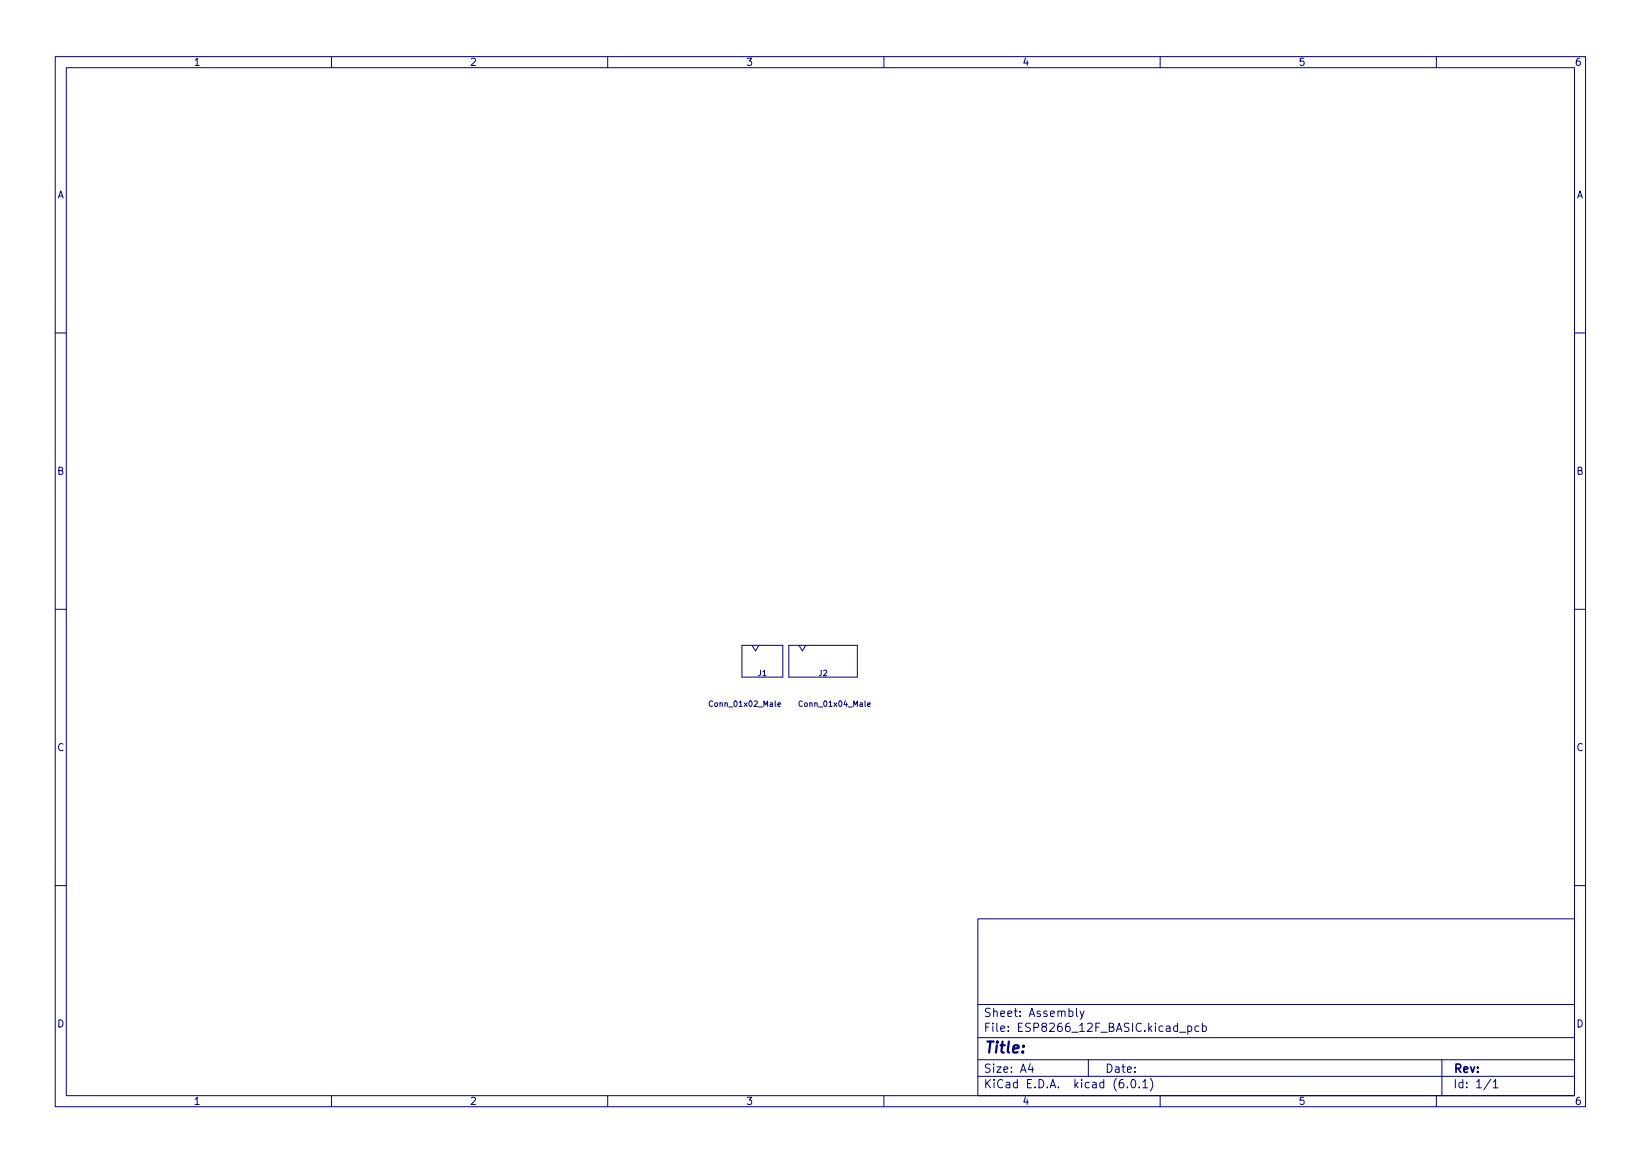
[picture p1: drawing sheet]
<svg xmlns="http://www.w3.org/2000/svg" width="297mm" height="210mm" viewBox="0 0 297 210" stroke-linecap="round" stroke-linejoin="round" font-family="sans-serif">
<g fill="none" stroke="#000080" stroke-width=".18">
<path d="M10 10.2h277v190.1h-277zM12 12.2h273v186.1h-273zM60 10.2v2M110 10.2v2M160 10.2v2M210 10.2v2M260 10.2v2M10 60.2h2M285 60.2h2M10 110.2h2M134.3 116.8h7.4v5.7h-7.4zM136.1 116.8l.6 1 .7-1"/>
<path d="M142.8 116.8h12.4v5.7h-12.4zM144.6 116.8l.6 1 .7-1M285 110.2h2M10 160.2h2M177 166.3h108v32h-108zM285 160.2h2M60 198.3v2M110 198.3v2M160 198.3v2M177 194.8h108M177 191.8h108M177 187.8h108"/>
<path d="M177 181.8h108M186.5 192.5l-.4 1h1M186.9 193v1M194.9 182.4v1.3l.2 .2M195.5 182.9l.4 1M196.2 182.9l-.5 1.4-.2 .1M197 191.8v3M204.1 196.7v.1M204.9 195.4l.2-.1a.8 .8 0 0 1 .5 .8 .8 .8 0 0 1-.5 .7 1 1 0 0 1-.2-1.4zM206.2 196.7v.1M206.9 195.8l.4-.5v1.5M206.9 196.8h.8"/>
<path d="M208.2 195.1a1.72 1.72 0 0 1 0 2.3M210 198.3v2M213.5 186.8h1.1M215 185.7l.4-.1 .3 .3v.4l-.1 .3h-.6M215 185.6v1.5M217 185.7l-.4-.1-.3 .3v.4l.1 .3h.6M217.6 185.7l.5-.1 .3 .3v.4l-.2 .3h-.6M217.6 185.1v1.5M260 198.3v2M261 191.8v6.5M269.9 195.3l-1.3 1.9M270.3 195.8l.4-.5v1.5"/>
<path d="M270.3 196.8h.8"/>
</g>
<text font-size="2.8" fill="#000080" x="178" y="190.6">Title:</text>
<g font-size="2.1" fill="#000080">
<text x="178" y="184">Sheet: Assembly</text>
<text x="178" y="186.7">File: ESP8266_12F_BASIC.kicad_pcb</text>
<text x="178" y="196.9">KiCad E.D.A. kicad (6.0.1)</text>
<text x="178" y="194.1">Size: A4</text>
<text x="200" y="194.1">Date:</text>
<text x="263" y="194.1">Rev:</text>
<text x="263" y="196.9">Id: 1/1</text>
</g>
<g font-size="1.8" fill="#000080">
<text x="35" y="11.9">1</text>
<text x="85" y="11.9">2</text>
<text x="135" y="11.9">3</text>
<text x="185" y="11.9">4</text>
<text x="235" y="11.9">5</text>
<text x="285" y="11.9">6</text>
<text x="10.3" y="35.9">A</text>
<text x="285.3" y="35.9">A</text>
<text x="10.3" y="85.9">B</text>
<text x="285.3" y="85.9">B</text>
<text x="10.3" y="135.9">C</text>
<text x="285.3" y="135.9">C</text>
<text x="10.3" y="185.9">D</text>
<text x="285.3" y="185.9">D</text>
<text x="35" y="199.9">1</text>
<text x="85" y="199.9">2</text>
<text x="135" y="199.9">3</text>
<text x="185" y="199.9">4</text>
<text x="235" y="199.9">5</text>
<text x="285" y="199.9">6</text>
</g>
<g font-size="1.4" fill="#000080">
<text x="137.2" y="122.3">J1</text>
<text x="148.2" y="122.3">J2</text>
<text x="128.8" y="127.9">Conn_01x02_Male</text>
<text x="145" y="127.9">Conn_01x04_Male</text>
</g>
</svg>
